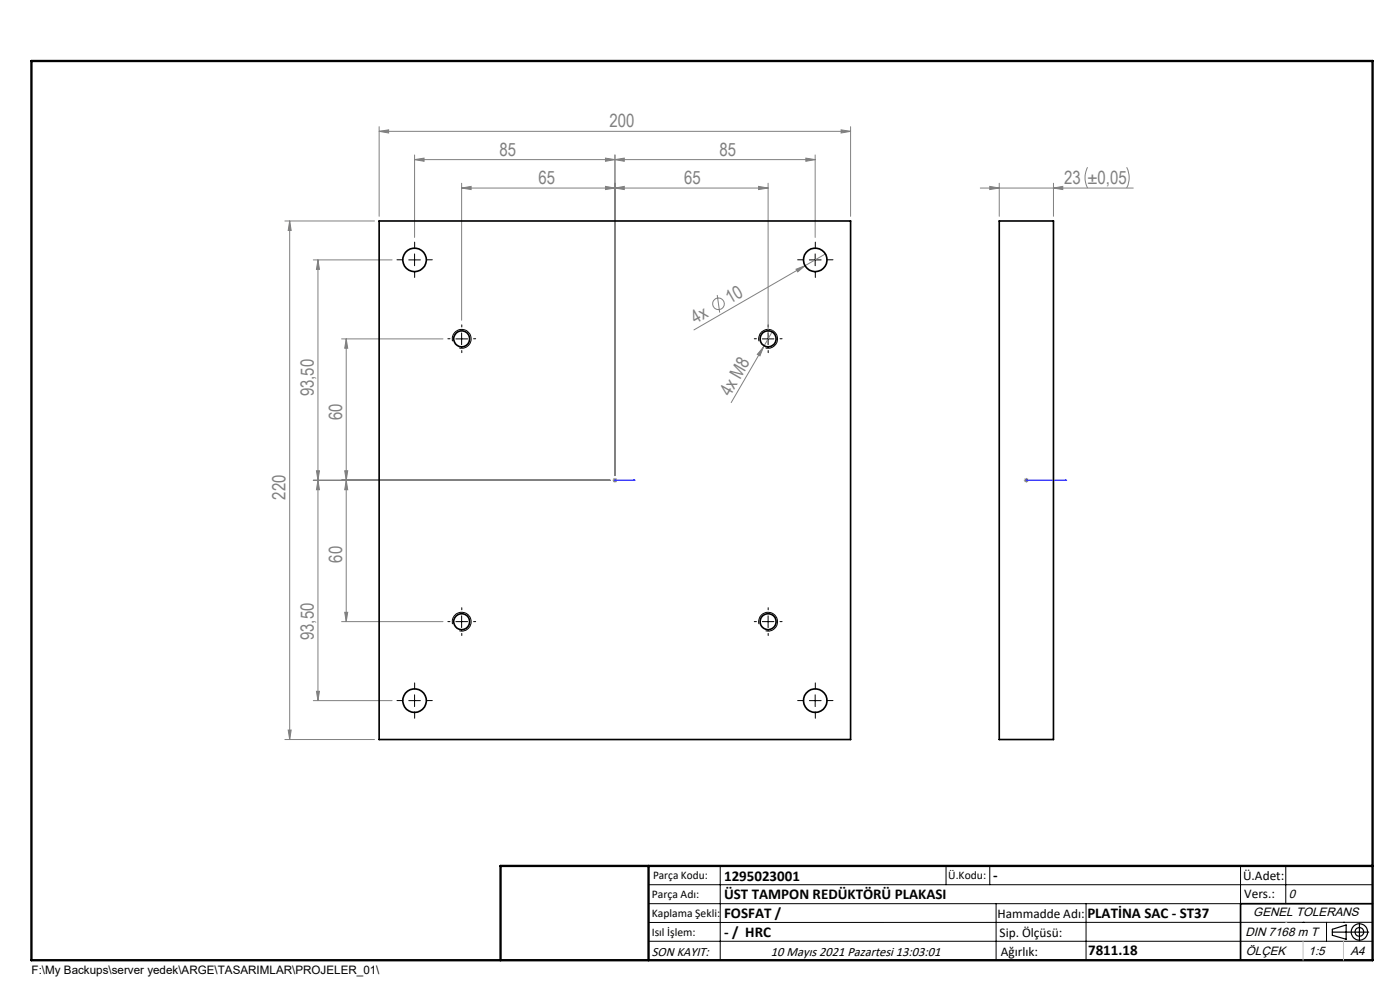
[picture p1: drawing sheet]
<svg xmlns="http://www.w3.org/2000/svg" width="297mm" height="210mm" viewBox="0 0 297 210" stroke-linecap="round" stroke-linejoin="round" font-family="sans-serif">
<g fill="none" stroke="#808080" stroke-width=".21">
<path d="M80.4 27.9l2-.4v.7zM80.4 26.9v19M80.4 27.9h100M87.9 33.9l2.1-.4v.7zM87.9 32.9v17.5M87.9 33.9h85M97.9 39.9l2-.4v.7zM97.9 38.9v29M97.9 39.9h65M128.4 39.5l2.1 .4-2.1 .3zM128.4 33.5l2.1 .4-2.1 .3zM130.5 39.9l1.9-.4v.7z"/>
<path d="M130.5 33.9l1.9-.4v.7zM130.5 32.9v68M160.9 39.5l2 .4-2 .3zM162.9 38.9v32M171 33.5l1.9 .4-1.9 .3zM172.9 32.9v17.5M178.4 27.5l2 .4-2 .3zM180.4 26.9v19M208 39.9h32.4M210 39.5l2 .4-2 .3zM212 38.9v7M223.5 39.9l2-.4v.7z"/>
<path d="M223.5 38.9v7M230.7 35.5l-.1 .3a4.9 4.9 0 0 0 .1 4.1M239 35.5l.1 .3a4.9 4.9 0 0 1-.1 4.1M60.4 46.9h19M61.5 46.9l.3 2h-.7zM61.5 46.9v110M66.5 55.1h16.7M67.5 55.1l.3 2h-.7zM67.5 55.1v93.5M168.9 57.1l1.9-.7-1.6 1.3zM170.8 56.4l-23.6 13.6M175.1 53.9l-4.3 2.5"/>
<path d="M72.5 71.9h21.5M73.4 71.9v60M73.4 71.9l.4 2h-.7zM152.2 62.6l.5 3.7M162 73.6l-.8 1.9-.5-.3zM162 73.6l-6.9 11.8M163.9 70.2l-1.9 3.4M67.1 99.9h.7l-.3 2zM73.1 99.9h.7l-.4 2zM66.5 101.9h62.9M67.5 101.9l.3 2h-.7zM73.4 101.9l.4 2h-.7z"/>
<path d="M130 101.9h1M130.1 101.5l.7 .7M130.5 101.4v1M130.8 101.5l-.7 .7M217.2 101.9h1M217.4 101.5l.7 .7M217.7 101.4v1M218.1 101.5l-.7 .7M72.5 131.9h21.5M73.1 129.9h.7l-.4 2zM60.4 156.9h19M61.1 154.9h.7l-.3 2z"/>
<path d="M66.5 148.6h16.7M67.1 146.6h.7l-.3 2z"/>
<circle cx="152.4" cy="64.4" r="1.24"/>
</g>
<g fill="none" stroke="#000" stroke-width=".21">
<path d="M86.7 55.1h2.5M87.9 53.9v2.5M171.7 55.1h2.5M172.9 53.9v2.5M96 72.4a1.99 1.99 0 0 1 1.8-2.5 1.99 1.99 0 0 1 2.1 2.1 1.99 1.99 0 0 1-2.5 1.8M96.7 71.9h2.5M97.9 70.6v2.5M161 72.4a1.99 1.99 0 0 1 1.8-2.5 1.99 1.99 0 0 1 2.1 2.1 1.99 1.99 0 0 1-2.5 1.8M161.7 71.9h2.5M162.9 70.6v2.5M96 132.4a2 2 0 0 1 1.8-2.5 2 2 0 0 1 2.2 2.1 2 2 0 0 1-2.6 1.8M96.7 131.9h2.5"/>
<path d="M97.9 130.6v2.5M161 132.4a2 2 0 0 1 1.8-2.5 2 2 0 0 1 2.1 2.1 2 2 0 0 1-2.5 1.8M161.7 131.9h2.5M162.9 130.6v2.5M86.7 148.6h2.5M87.9 147.4v2.5M171.7 148.6h2.5M172.9 147.4v2.5M137.6 187.7h153.6M137.6 191.7h153.6M137.6 199.7h153.6M152.8 183.7v20"/>
<path d="M200.7 183.7v4M210 183.7v4M211.3 191.7v12M230.4 191.7v12M263.2 183.7v20M272.8 183.7v8M276.4 195.6h.1M281.4 195.6v4.1M285 195.6h.1M291.2 195.6l-153.6 .1"/>
</g>
<g fill="none" stroke="#000" stroke-width=".25">
<path d="M282.6 197.7h7.8M282.6 197.1l3-.9v3l-3-.8zM288.4 195.8v3.8M106.2 203.7h185"/>
<circle cx="288.4" cy="197.7" r="1.74"/>
<circle cx="288.4" cy="197.7" r=".93"/>
</g>
<path d="M130.4 101.9h.2zM130.5 101.9h.1M130.5 101.9h4.2M134.7 101.9h-.4h.4M217.6 101.9h.2zM217.7 101.9h.1M217.7 101.9h8.6M226.3 101.9h-.4h.4" fill="none" stroke="#00f" stroke-width=".21"/>
<g fill="none" stroke="#000" stroke-width=".21" stroke-dasharray="15.2 1.3 1.3 1.3">
<path d="M85.5 55.1h-1.3M88 52.6v-1.2M88 57.6v1.3M90.5 55.1h1.2M170.5 55.1h-1.3M173 52.6v-1.2M173 57.6v1.3M175.5 55.1h1.2M95.5 71.9h-.5M98 69.4v-.5M98 74.4v.4M100.5 71.9h.4"/>
<path d="M160.5 71.9h-.5M163 69.4v-.5M163 74.4v.4M165.5 71.9h.4M95.5 131.9h-.5M98 129.4v-.5M98 134.4v.4M100.5 131.9h.4M160.5 131.9h-.5M163 129.4v-.5M163 134.4v.4M165.5 131.9h.4"/>
<path d="M85.5 148.6h-1.3M88 146.1v-1.2M88 151.1v1.3M90.5 148.6h1.2M170.5 148.6h-1.3M173 146.1v-1.2M173 151.1v1.3M175.5 148.6h1.2"/>
</g>
<path d="M291.2 191.7h-28v12" fill="none" stroke="#000" stroke-width=".35"/>
<path d="M6.7 12.9h284.5v190.8h-284.5zM137.6 183.7v20M291.2 183.7h-185v20" fill="none" stroke="#000" stroke-width=".5"/>
<path d="M276.4 199.7v4M285 199.7v4" fill="none" stroke="#c0c0c0" stroke-width=".21"/>
<path d="M272.8 195.6h.1" fill="none" stroke="#c0c0c0" stroke-width=".25"/>
<g fill="#00f">
<path d="M134.3 101.9h.4zM130.4 101.9h.2z"/>
<path d="M217.6 101.9h.2zM225.9 101.9h.4z"/>
</g>
<g fill="#808080">
<path d="M168.9 57.1l1.9-.7-1.6 1.3z"/>
<path d="M162 73.6l-.8 1.9-.5-.3z"/>
<path d="M128.4 39.5l2.1 .4-2.1 .3zM97.9 39.9l2-.4v.7zM128.4 33.5l2.1 .4-2.1 .3zM87.9 33.9l2.1-.4v.7zM223.5 39.9l2-.4v.7zM210 39.5l2 .4-2 .3z"/>
<path d="M130.5 39.9l1.9-.4v.7zM160.9 39.5l2 .4-2 .3zM130.5 33.9l1.9-.4v.7zM171 33.5l1.9 .4-1.9 .3z"/>
<path d="M178.4 27.5l2 .4-2 .3zM80.4 27.9l2-.4v.7z"/>
<path d="M73.4 71.9l.4 2h-.7zM73.1 99.9h.7l-.4 2zM67.5 55.1l.3 2h-.7zM67.1 99.9h.7l-.3 2zM73.4 101.9l.4 2h-.7zM73.1 129.9h.7l-.4 2zM67.5 101.9l.3 2h-.7zM67.1 146.6h.7l-.3 2zM61.5 46.9l.3 2h-.7zM61.1 154.9h.7l-.3 2z"/>
</g>
<g fill="none" stroke="#000" stroke-width=".35">
<path d="M80.4 46.9h100v110h-100zM212 46.9h11.5v110h-11.5z"/>
<circle cx="87.9" cy="55.1" r="2.5"/>
<circle cx="173" cy="55.1" r="2.5"/>
<circle cx="97.9" cy="71.9" r="1.69"/>
<circle cx="162.9" cy="71.9" r="1.7"/>
<circle cx="97.9" cy="131.9" r="1.7"/>
<circle cx="162.9" cy="131.9" r="1.71"/>
<circle cx="87.9" cy="148.6" r="2.5"/>
<circle cx="173" cy="148.6" r="2.5"/>
</g>
<g font-size="3.9" fill="#808080">
<text x="129.3" y="27">200</text>
<text x="106" y="33">85</text>
<text x="152.7" y="33">85</text>
<text x="114.2" y="39">65</text>
<text x="145.2" y="39">65</text>
<text x="225.8" y="39">23 ±0,05</text>
<text x="154.9" y="64.6" transform="rotate(-30 154.9 64.6)">10</text>
<text x="147.6" y="68.8" transform="rotate(-30 147.6 68.8)">4x</text>
<text x="66.6" y="84.1" transform="rotate(-90 66.6 84.1)">93,50</text>
<text x="72.6" y="89.1" transform="rotate(-90 72.6 89.1)">60</text>
<text x="154.9" y="84.2" transform="rotate(-60 154.9 84.2)">4x M8</text>
<text x="60.6" y="106" transform="rotate(-90 60.6 106)">220</text>
<text x="72.6" y="119.3" transform="rotate(-90 72.6 119.3)">60</text>
<text x="66.6" y="135.8" transform="rotate(-90 66.6 135.8)">93,50</text>
</g>
<g font-size="3.2">
<text x="153.6" y="186.8">1295023001</text>
<text x="153.6" y="190.8">ÜST TAMPON REDÜKTÖRÜ PLAKASI</text>
<text x="210.7" y="186.6">-</text>
<text x="153.6" y="194.8">FOSFAT /</text>
<text x="230.7" y="194.8">PLATİNA SAC - ST37</text>
<text x="153.6" y="198.8">- / HRC</text>
<text x="230.8" y="202.6">7811.18</text>
</g>
<g font-size="2.8">
<text x="263.7" y="186.7">Ü.Adet:</text>
<text x="263.9" y="190.5">Vers.:</text>
<text x="211.6" y="194.8">Hammadde Adı:</text>
<text x="138.3" y="202.8">SON KAYIT:</text>
<text x="163.6" y="202.8">10 Mayıs 2021 Pazartesi 13:03:01</text>
<text x="212.1" y="198.7">Sip. Ölçüsü:</text>
<text x="212.3" y="202.7">Ağırlık:</text>
</g>
<g font-size="2.6">
<text x="273.4" y="190.4">0</text>
<text x="265.9" y="194.4">GENEL TOLERANS</text>
<text x="264.2" y="198.5">DIN 7168 m T</text>
<text x="264.3" y="202.6">ÖLÇEK</text>
<text x="277.6" y="202.6">1:5</text>
<text x="286.5" y="202.6">A4</text>
</g>
<g font-size="2.5">
<text x="138.3" y="190.5">Parça Adı:</text>
<text x="138.5" y="186.5">Parça Kodu:</text>
<text x="201.2" y="186.5">Ü.Kodu:</text>
<text x="138.3" y="194.5">Kaplama Şekli:</text>
<text x="138.3" y="198.6">Isıl İşlem:</text>
<text x="6.7" y="206.7">F:\My Backups\server yedek\ARGE\TASARIMLAR\PROJELER_01\</text>
</g>
</svg>
